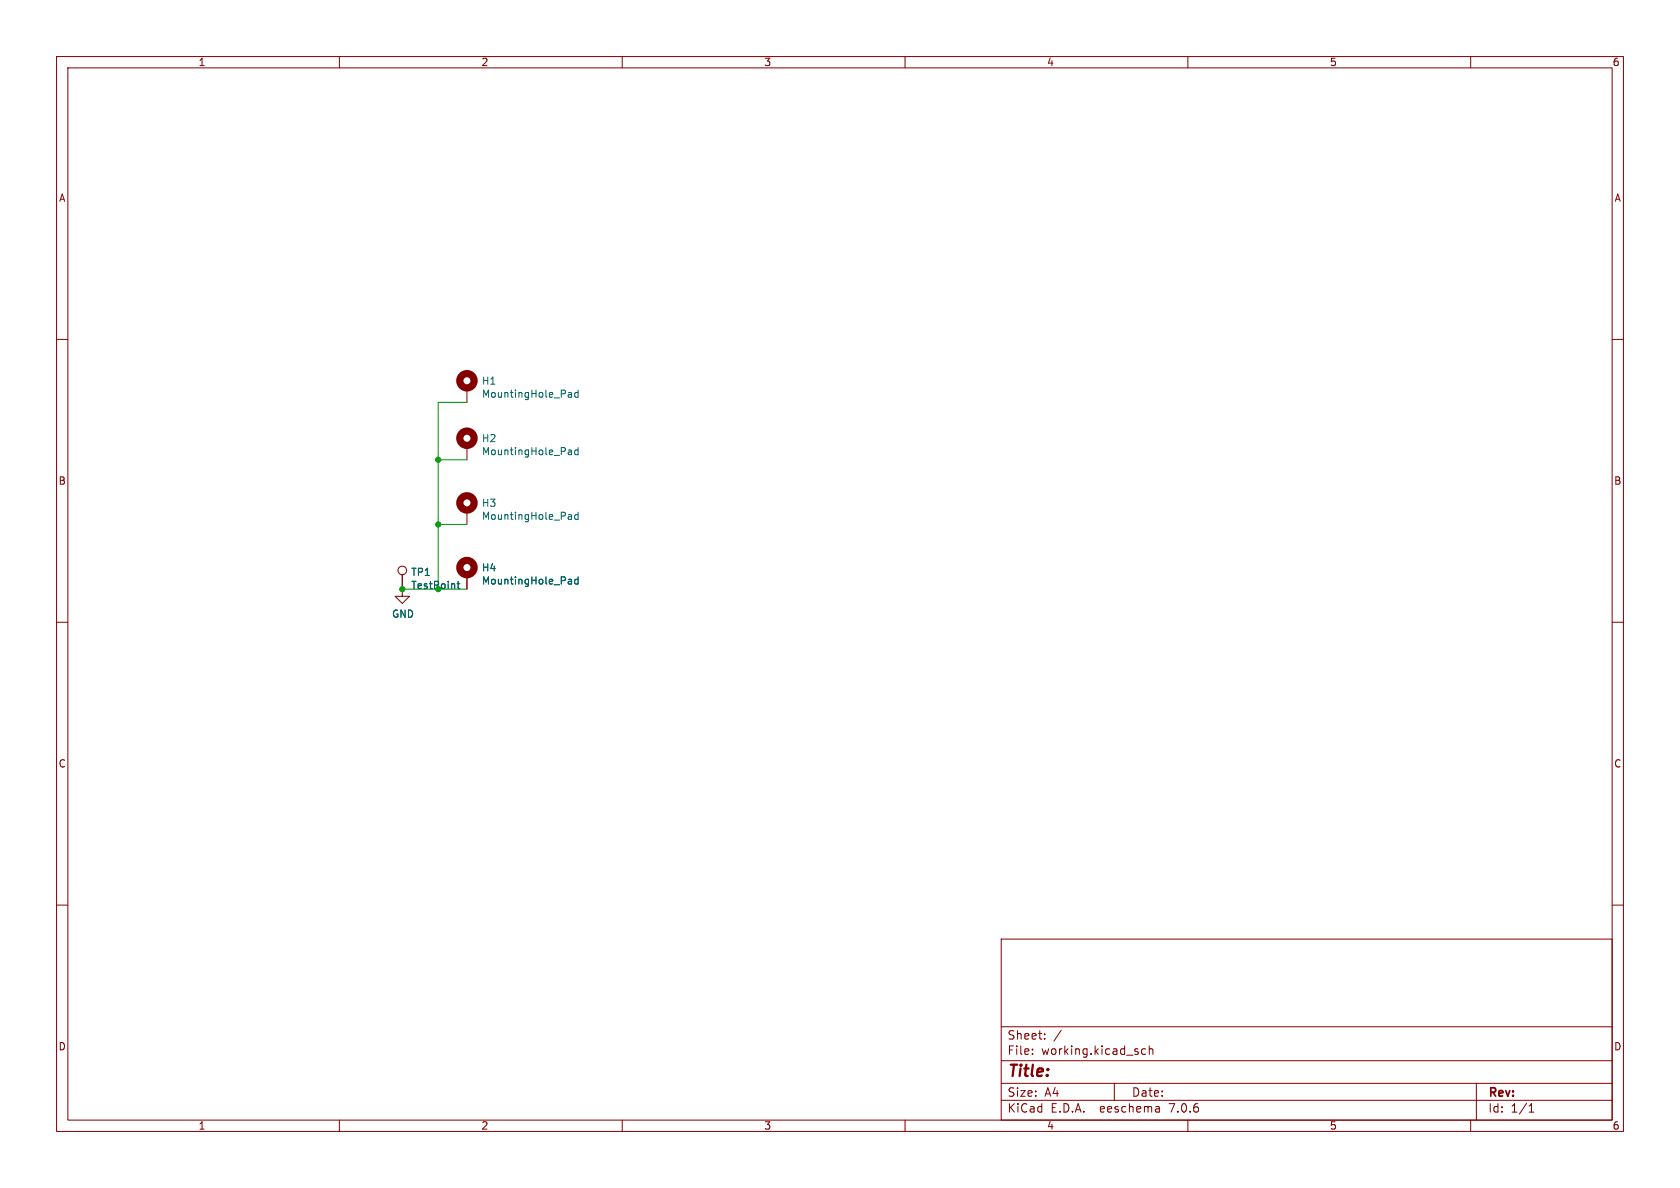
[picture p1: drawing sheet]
<svg xmlns="http://www.w3.org/2000/svg" width="297mm" height="210mm" viewBox="0 0 297 210" stroke-linecap="round" stroke-linejoin="round" font-family="sans-serif">
<g fill="none" stroke="#840000" stroke-width=".18">
<path d="M10 10h277v190h-277zM12 12h273v186h-273zM60 10v2M110 10v2M160 10v2M210 10v2M260 10v2M10 60h2M285 60h2M82.5 68.6v2.5M82.5 78.7v2.6M82.5 90.2v2.5"/>
<path d="M10 110h2M71.1 101.6v3.8h1.3l-1.3 1.3-1.3-1.3h1.3M82.5 101.6v2.5M285 110h2M10 160h2M285 160h2M177 166h108v32h-108zM60 198v2M110 198v2M160 198v2M177 194.5h108M177 191.5h108"/>
<path d="M177 187.5h108M177 181.5h108M182.5 186.3v.1M182.5 185.5v.1M184.7 183.6v.1M184.7 182.8v.1M187.6 182.1l-1.3 2M197 191.5v3M202.5 185.5l-.4-.1-.3 .3v.4l.2 .2h.5M203.2 185.5l.2-.1 .3 .1 .1 .9M203.2 184.9v1.5M204.9 195.7l.1 .9"/>
<path d="M205 196.5l-.2 .1M205 196h-.2M210 198v2M260 198v2M261 191.5v6.5M270.3 196.6h.9M270.3 195.5l.4-.4v1.5"/>
<circle cx="71.1" cy="100.8" r=".76"/>
</g>
<g fill="none" stroke="#006464" stroke-width=".18">
<path d="M100.6 69.4h.4v.8M100.6 79.5l.4 .1v.8M101 70.2h-.4M101 69.7h-.4M101 79.8l-.4 .1M102.2 69.4h-.4l-.2 .2 .1 .6h.5M102.2 69v1.2M102.2 79.1v1.3M102.2 79.6l-.4-.1-.2 .3 .1 .5h.5M100.6 91h.4v.8M101 80.3l-.4 .1M101 91.8h-.4"/>
<path d="M101 91.3h-.4M102.2 90.5v1.3M102.2 91h-.4l-.2 .2 .1 .6h.5M80.8 103.2h.5M81 102.8v1.1l.3 .1M100.6 102.4l.4 .1v.7M101 103.2h-.4M101 102.7l-.4 .1M102.2 102v1.2M102.2 102.5l-.4-.1-.2 .2 .1 .6h.5"/>
</g>
<g fill="none" stroke="#840000" stroke-width="1.3">
<circle cx="82.5" cy="77.5" r="1.27"/>
<circle cx="82.5" cy="67.3" r="1.27"/>
<circle cx="82.5" cy="88.9" r="1.27"/>
<circle cx="82.5" cy="100.3" r="1.27"/>
</g>
<path d="M82.5 71.1h-5v33M77.5 81.3h5M77.5 92.7h5M71.1 104.1h11.4" fill="none" stroke="#009600" stroke-width=".18"/>
<g fill="#009600" stroke="#009600" stroke-width=".18">
<circle cx="71.1" cy="104.1" r=".46"/>
<circle cx="77.5" cy="81.3" r=".46"/>
<circle cx="77.5" cy="92.7" r=".46"/>
</g>
<text font-size="2.8" fill="#840000" x="178" y="190.9">Title:</text>
<g font-size="2.1" fill="#840000">
<text x="178" y="184">Sheet:</text>
<text x="178" y="186.7">File:</text>
<text x="184.1" y="186.7">working.kicad_sch</text>
<text x="178" y="196.9">KiCad</text>
<text x="178" y="194.1">Size:</text>
<text x="184.7" y="194.1">A4</text>
<text x="185.7" y="196.9">E.D.A.</text>
<text x="194.6" y="196.9">eeschema</text>
<text x="200" y="194.1">Date:</text>
<text x="207" y="196.9">7.0.6</text>
<text x="263" y="194.3">Rev:</text>
<text x="263" y="196.9">Id:</text>
<text x="267.1" y="196.9">1/1</text>
</g>
<g font-size="1.8" fill="#840000">
<text x="35" y="11.9">1</text>
<text x="85" y="11.9">2</text>
<text x="135" y="11.9">3</text>
<text x="185" y="11.9">4</text>
<text x="235" y="11.9">5</text>
<text x="285" y="11.9">6</text>
<text x="10.3" y="35.9">A</text>
<text x="285.3" y="35.9">A</text>
<text x="10.3" y="85.9">B</text>
<text x="285.3" y="85.9">B</text>
<text x="10.3" y="135.9">C</text>
<text x="285.3" y="135.9">C</text>
<text x="10.3" y="185.9">D</text>
<text x="285.3" y="185.9">D</text>
<text x="35" y="199.9">1</text>
<text x="85" y="199.9">2</text>
<text x="135" y="199.9">3</text>
<text x="185" y="199.9">4</text>
<text x="235" y="199.9">5</text>
<text x="285" y="199.9">6</text>
</g>
<g font-size="1.8" fill="#006464">
<text x="85.1" y="68.2">H1</text>
<text x="85.1" y="70.5">MountingHole_Pad</text>
<text x="85.1" y="78.4">H2</text>
<text x="85.1" y="80.7">MountingHole_Pad</text>
<text x="85.1" y="89.8">H3</text>
<text x="85.1" y="92.1">MountingHole_Pad</text>
<text x="85.1" y="101.2">H4</text>
<text x="72.6" y="102">TP1</text>
<text x="85.1" y="103.5">MountingHole_Pad</text>
<text x="69.2" y="109.4">GND</text>
</g>
<text font-size="1.8" fill="#009600" x="72.6" y="104.3">TestPoint</text>
</svg>
